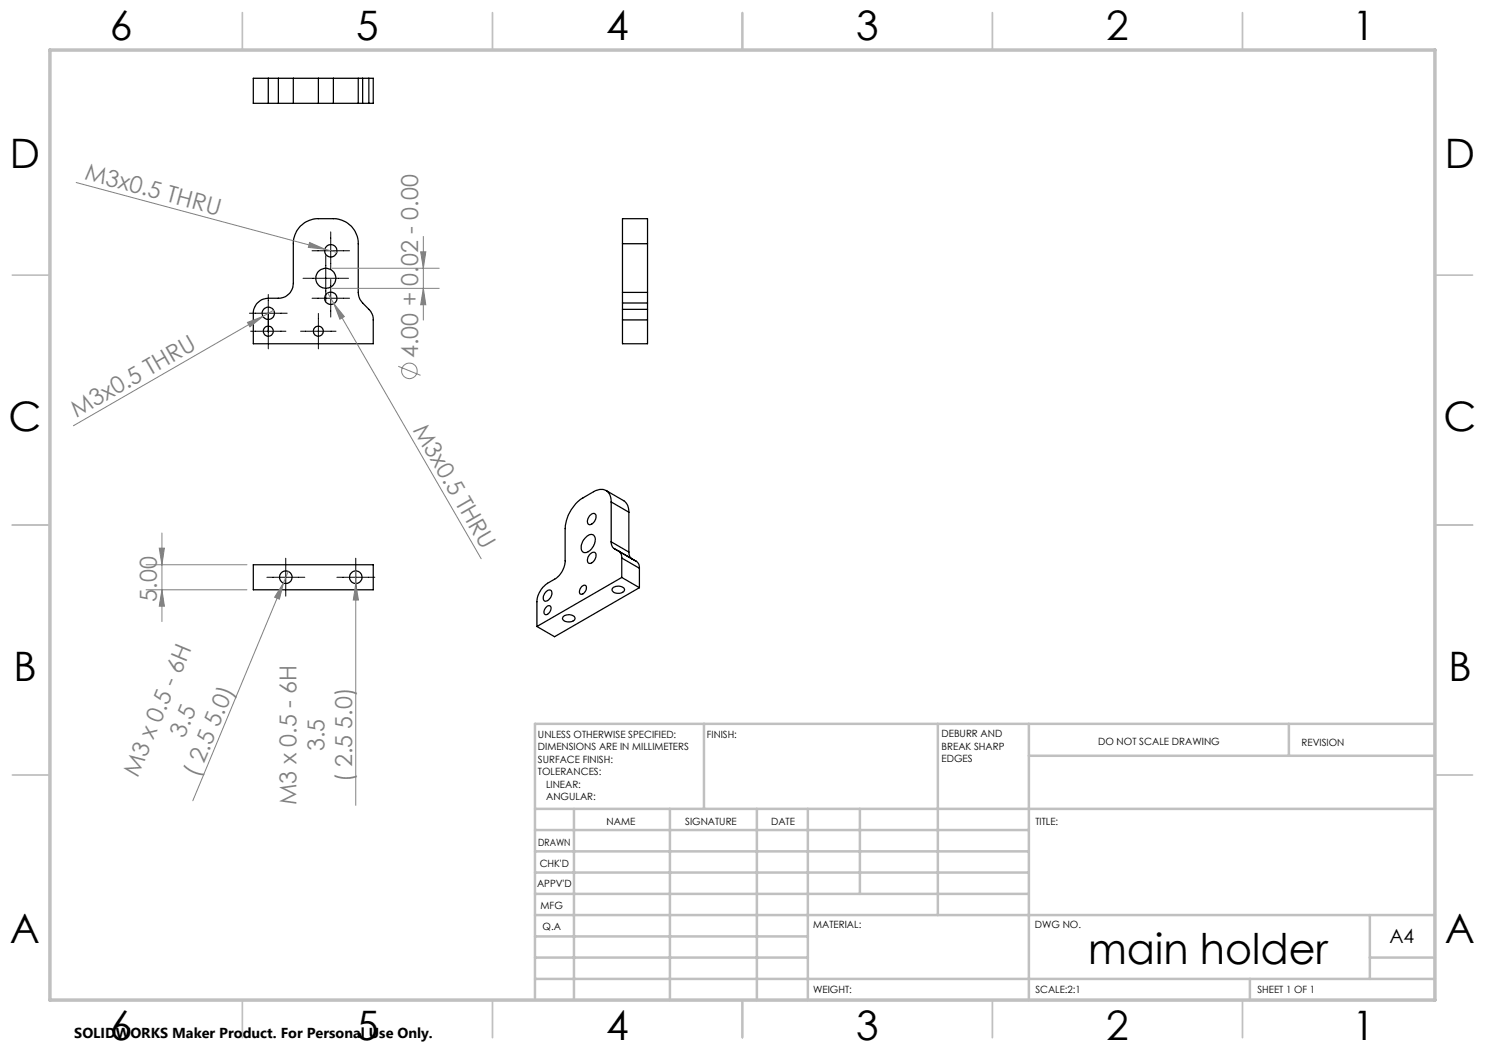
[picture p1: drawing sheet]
<svg xmlns="http://www.w3.org/2000/svg" width="297mm" height="210mm" viewBox="0 0 297 210" stroke-linecap="round" stroke-linejoin="round" font-family="sans-serif">
<g fill="none" stroke="#000" stroke-width=".25">
<path d="M53.7 15.7h-3v5h3M53.7 15.7h2M53.7 15.7v5M55.7 15.7h3M55.7 15.7v5M58.7 15.7h5M58.7 15.7v5M63.7 15.7v5M63.7 15.7h3M66.7 15.7h4.9M66.7 15.7v5M71.6 15.7h.9"/>
<path d="M71.6 15.7v5M72.5 15.7h1.3M72.5 15.7v5M73.8 15.7h.8v5h-.8M73.8 15.7v5M53.7 20.7h2M55.7 20.7h3M58.7 20.7h5M63.7 20.7h3M66.7 20.7h4.9M71.6 20.7h.9M72.5 20.7h1.3"/>
<path d="M60.1 45.2a5.3 5.3 0 0 1 3.6-1.5h3a4.9 4.9 0 0 1 4.9 5v9.8a3.1 3.1 0 0 0 .9 2.1l1.3 1.3a2.73 2.73 0 0 1 .8 2.1v4.7h-23.9v-6.1a3 3 0 0 1 3-3h2a3 3 0 0 0 3-3v-7.9a5.2 5.2 0 0 1 1.4-3.5zM124.5 58.5v2.1M124.5 48.7v-5h5v5M124.5 48.7v9.8M124.5 58.5h5M124.5 48.7h5M129.5 58.5v2.1M129.5 48.7v9.8M124.5 61.9v2.1M124.5 64v4.7h5v-4.7M124.5 60.6v1.3M124.5 64h5"/>
<path d="M124.5 61.9h5M124.5 60.6h5M129.5 61.9v2.1M129.5 60.6v1.3M121.2 98.1l3.5 2a2.48 2.48 0 0 1 1.1 2.3M50.7 113h23.9v5h-23.9zM109.3 118.2a.62 .62 0 0 1 .9-.1 .62 .62 0 0 1 .1 .8 1.22 1.22 0 0 1-1.5 1.2l-.1-.3v-.6zM116.3 117.3a.53 .53 0 0 1 .8-.2 .53 .53 0 0 1 .2 .7l-.4 .7a.56 .56 0 0 1-.8 .3 .56 .56 0 0 1-.1-.8zM117.1 107.5a1.11 1.11 0 0 1 1.8-.3 2.5 2.5 0 0 1-2.1 3.3 1.76 1.76 0 0 1-.1-2.5zM117.9 103.1l.1-.1a.64 .64 0 0 1 .9-.3 .64 .64 0 0 1 .3 .9 1.22 1.22 0 0 1-1.6 1.2l-.1-.6zM118 110.8a.64 .64 0 0 1 .9-.3 .64 .64 0 0 1 .3 .9l-.6 1a.65 .65 0 0 1-.9 .2 .65 .65 0 0 1-.2-1zM122.2 108.4a1.56 1.56 0 0 0 .7 1.3"/>
<path d="M122.2 100.4a2.06 2.06 0 0 0-2.7-2.4l-2.9 1.6a7.9 7.9 0 0 0-3.6 6.1v6.5a4.5 4.5 0 0 1-2.1 3.6l-1.4 .9a4.9 4.9 0 0 0-2.1 3.7v4.9M122.2 100.4v8M122.2 108.4l3.6 2M122.2 100.4l3.6 2M122.5 117.6a1.57 1.57 0 0 1 2.4 .3 1.43 1.43 0 0 1-2.5 0zM122.9 109.7l.9 .5a1.44 1.44 0 0 1 .6 1.4M122.9 109.7l4.4 2.6M124.4 111.6v3.9M124.4 115.5l-17 9.8M124.4 115.5l3.5 2M124.4 111.6l3.5 2.1M125.8 110.4a1.56 1.56 0 0 0 .6 1.4l.9 .5"/>
<path d="M125.8 102.4v8M127.3 112.3a1.44 1.44 0 0 1 .6 1.4M127.9 113.7v3.8M127.9 117.5l-17 9.8-3.5-2M109.3 121.4a.54 .54 0 0 1 .8-.2 .54 .54 0 0 1 0 .9l-.2 .3a.59 .59 0 0 1-.5 .5 .59 .59 0 0 1-.6-.3l.1-.6zM112.6 123.4a1.56 1.56 0 0 1 2.4 .2 1.42 1.42 0 0 1-2.1 .6 .56 .56 0 0 1-.3-.8z"/>
<circle cx="65.2" cy="55.7" r="2"/>
<circle cx="66.2" cy="50.2" r="1.23"/>
<circle cx="66.2" cy="59.6" r="1.23"/>
<circle cx="53.6" cy="66.2" r="1"/>
<circle cx="53.7" cy="62.7" r="1.22"/>
<circle cx="63.7" cy="66.2" r="1"/>
<circle cx="57.2" cy="115.4" r="1.24"/>
<circle cx="71.2" cy="115.4" r="1.25"/>
</g>
<g fill="none" stroke="#808080" stroke-width=".2">
<path d="M15.2 36.5l49.8 13.3M61.9 48.5l3.1 1.3-3.3-.3zM65 49.8l2.3 .7M65.5 58.6l30.7 53.2M66.4 53.6h21.4M66.4 57.7h21.4M84.1 50.4h1.1l-.5 3.2zM84.7 57.7l.5 3.3h-1.1zM84.7 47.3v16.7M49.5 64.5l3.1-1.2-2.6 2.1zM52.6 63.3l-37.9 21.9M54.7 62l-2.1 1.3"/>
<path d="M66.8 60.7l2.1 2.6-.9 .5zM79.7 73.3l4.4 1.8M29.2 113h20.2M29.2 118h20.2M31.9 109.6h1l-.5 3.4zM32.4 118l.5 3.2h-1zM32.4 106.6v17.7M56.7 116.6l-.8 3.2-1-.4zM56.7 116.6l-18.1 43.6M57.6 114.3l-.9 2.3M71.2 116.7l.5 3.3h-1zM71.2 114.2v46.9"/>
<circle cx="81.9" cy="74.2" r="1.55"/>
</g>
<g fill="none" stroke="#000" stroke-width=".2">
<path d="M53.7 58.9v10.9M60.6 55.7h9.1M62.4 50.2h7.5M62.4 59.6h7.5M65.2 51.1v9.1M66.1 46.4v7.5M66.1 55.9v7.5M49.9 62.6h7.5M50.1 66.2h7.1M60.1 66.2h7.1M63.7 62.7v7.1M53.4 115.5h7.6"/>
<path d="M57.1 111.6v7.6M67.4 115.5h7.6M71.2 111.6v7.6"/>
</g>
<g fill="none" stroke="#c0c0c0" stroke-width=".35">
<path d="M48.5 2.5v7.5M98.5 2.5v7.5M148.5 2.5v7.5M198.5 2.5v7.5M248.5 2.5v7.5M2.5 55h7.5M287 55h7.5M2.5 105h7.5M287 105h7.5M2.5 155h7.5M287 155h7.5M48.5 200v7.5"/>
<path d="M98.5 200v7.5M148.5 200v7.5M198.5 200v7.5M248.5 200v7.5"/>
</g>
<g fill="none" stroke="#c0c0c0" stroke-width=".5">
<path d="M140.8 144.8v17M187.6 144.8v38.2M205.8 144.8v55.2M205.8 151.2h81.2M257.8 144.8v6.4M287 144.8h-180v55.2M107 161.8h180M107 178.8h98.8M107 174.5h98.8M107 170.3h98.8M107 166h98.8M114.8 161.8v38.2"/>
<path d="M134 161.8v38.2M151.4 161.8v38.2M161.6 161.8v38.2M172 161.8v17M107 195.8h180M107 191.5h54.6M107 187.3h54.6M107 183h180M250 195.8v4.2M274 191.5h13M274 183v12.8"/>
</g>
<path d="M10 10h277v190h-277z" fill="none" stroke="#c0c0c0" stroke-width=".7"/>
<g fill="#808080">
<path d="M61.9 48.5l3.1 1.3-3.3-.3z"/>
<path d="M49.5 64.5l3.1-1.2-2.6 2.1z"/>
<path d="M56.7 116.6l-.8 3.2-1-.4z"/>
<path d="M71.2 116.7l.5 3.3h-1z"/>
<path d="M66.8 60.7l2.1 2.6-.9 .5z"/>
<path d="M84.1 50.4h1.1l-.5 3.2zM84.7 57.7l.5 3.3h-1.1zM31.9 109.6h1l-.5 3.4zM32.4 118l.5 3.2h-1z"/>
</g>
<text font-size="8.5" x="217.6" y="192.7">main holder</text>
<g font-size="8.1">
<text x="22" y="8">6</text>
<text x="71.2" y="8">5</text>
<text x="121.2" y="8">4</text>
<text x="171.2" y="8">3</text>
<text x="221.2" y="8">2</text>
<text x="270.5" y="8">1</text>
<text x="2" y="33.6">D</text>
<text x="289" y="33.6">D</text>
<text x="1.7" y="86.1">C</text>
<text x="288.7" y="86.1">C</text>
<text x="2.7" y="136.1">B</text>
<text x="289.7" y="136.1">B</text>
<text x="2" y="188.6">A</text>
<text x="289" y="188.6">A</text>
<text x="22" y="208">6</text>
<text x="71.2" y="208">5</text>
<text x="121.2" y="208">4</text>
<text x="171.2" y="208">3</text>
<text x="221.2" y="208">2</text>
<text x="270.5" y="208">1</text>
</g>
<g font-size="4.7" fill="#808080">
<text x="16.8" y="35.9" transform="rotate(15 16.8 35.9)">M3x0.5 THRU</text>
<text x="83.6" y="71.6" transform="rotate(-90 83.6 71.6)">4.00 + 0.02 - 0.00</text>
<text x="15.3" y="83.6" transform="rotate(-30 15.3 83.6)">M3x0.5 THRU</text>
<text x="82.5" y="85.9" transform="rotate(60 82.5 85.9)">M3x0.5 THRU</text>
<text x="31.4" y="120.4" transform="rotate(-90 31.4 120.4)">5.00</text>
<text x="36.9" y="147.7" transform="rotate(-67 36.9 147.7)">3.5</text>
<text x="27.6" y="155.5" transform="rotate(-67 27.6 155.5)">M3 x 0.5 - 6H</text>
<text x="39.6" y="155.6" transform="rotate(-67 39.6 155.6)">( 2.5 5.0)</text>
<text x="64.9" y="150.2" transform="rotate(-90 64.9 150.2)">3.5</text>
<text x="59.3" y="161.1" transform="rotate(-90 59.3 161.1)">M3 x 0.5 - 6H</text>
<text x="70.4" y="156.5" transform="rotate(-90 70.4 156.5)">( 2.5 5.0)</text>
</g>
<text font-size="3.9" x="277.9" y="188.5">A4</text>
<text font-size="2.9" x="14.9" y="207.6">SOLIDWORKS Maker Product. For Personal Use Only.</text>
<g font-size="2">
<text x="107.6" y="147.6">UNLESS OTHERWISE SPECIFIED:</text>
<text x="141.4" y="147.6">FINISH:</text>
<text x="188.3" y="147.5">DEBURR AND</text>
<text x="188.3" y="150">BREAK SHARP</text>
<text x="219.6" y="149">DO NOT SCALE DRAWING</text>
<text x="260.3" y="149.2">REVISION</text>
<text x="107.6" y="150.1">DIMENSIONS ARE IN MILLIMETERS</text>
<text x="107.6" y="152.6">SURFACE FINISH:</text>
<text x="107.6" y="155.1">TOLERANCES:</text>
<text x="188.3" y="152.5">EDGES</text>
<text x="109.2" y="157.6">LINEAR:</text>
<text x="109.2" y="160.1">ANGULAR:</text>
<text x="121.3" y="165">NAME</text>
<text x="137" y="164.9">SIGNATURE</text>
<text x="154.2" y="164.9">DATE</text>
<text x="207.1" y="164.9">TITLE:</text>
<text x="107.6" y="169.1">DRAWN</text>
<text x="107.9" y="173.3">CHK'D</text>
<text x="107.4" y="177.4">APPV'D</text>
<text x="108.1" y="181.8">MFG</text>
<text x="108.5" y="186">Q.A</text>
<text x="162.6" y="185.5">MATERIAL:</text>
<text x="207" y="185.5">DWG NO.</text>
<text x="162.6" y="198.5">WEIGHT:</text>
<text x="207.1" y="198.6">SCALE:2:1</text>
<text x="251.5" y="198.6">SHEET 1 OF 1</text>
</g>
</svg>
